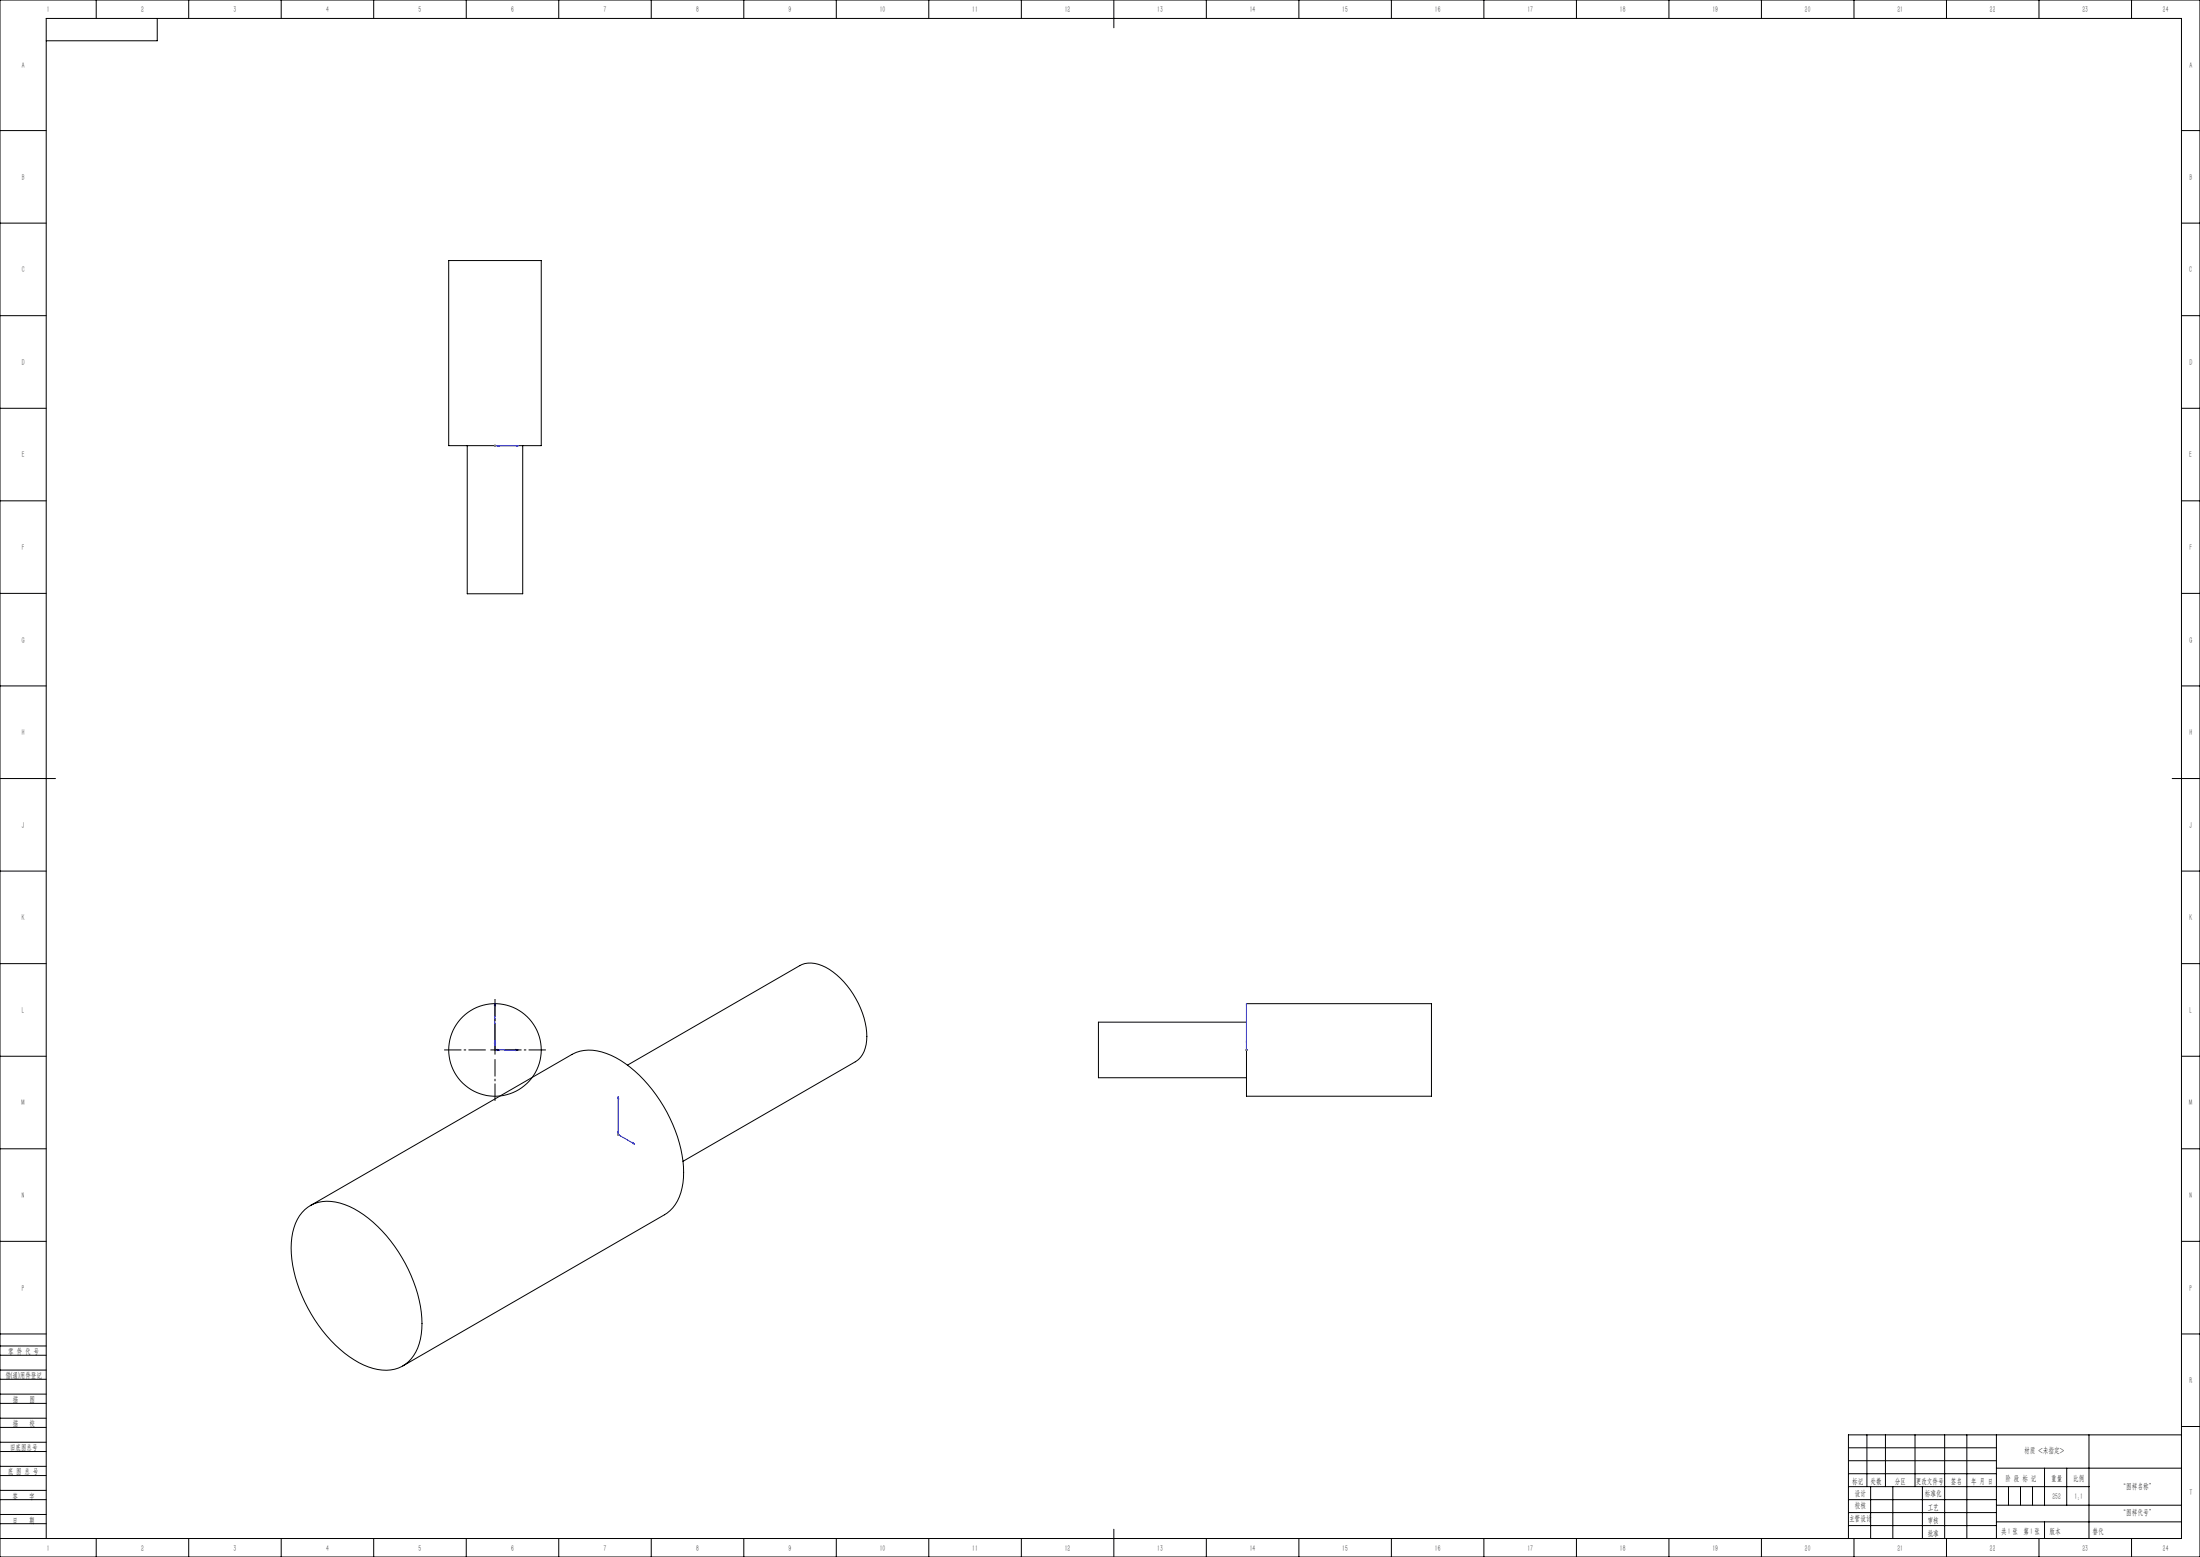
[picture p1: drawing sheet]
<svg xmlns="http://www.w3.org/2000/svg" width="1189mm" height="841mm" viewBox="0 0 1189 841" stroke-linecap="round" stroke-linejoin="round" font-family="sans-serif">
<g fill="none" stroke="#000" stroke-width=".54">
<path d="M0 0h1189v841h-1189zM52 0v10M85 10v12h-60M102 0v10M152 0v10M202 0v10M252 0v10M302 0v10M352 0v10M402 0v10M452 0v10M502 0v10"/>
<path d="M552 0v10M602 0v15M652 0v10M702 0v10M752 0v10M802 0v10M852 0v10M902 0v10M952 0v10M1002 0v10M1052 0v10M1102 0v10"/>
<path d="M1152 0v10M0 71h25M1179 71h10M0 121h25M1179 121h10M242 141h51v100h-51zM0 171h25M1179 171h10M0 221h25M1179 221h10M253 241v80h30v-80M0 271h25"/>
<path d="M1179 271h10M0 321h25M1179 321h10M0 371h25M1179 371h10M0 421h30M1174 421h15M0 471h25M1179 471h10M0 521h25M1179 521h10M674 542h100v50h-100z"/>
<path d="M674 552h-80v30h80M0 571h25M339 575l93-53a17 17 0 0 1 18 3 46 46 0 0 1 18 39l-2 6-3 3-94 54M1179 571h10M0 621h25M1179 621h10M165 653a21 21 0 0 1 24-1 76 76 0 0 1 39 66 21 21 0 0 1-17 22 39 39 0 0 1-30-13 78 78 0 0 1-24-56 26 26 0 0 1 8-18zM168 651l141-81a25 25 0 0 1 26 3 78 78 0 0 1 34 63 23 23 0 0 1-10 20l-141 82M0 671h25M1179 671h10M0 732h25M0 727h25"/>
<path d="M0 721h25M1179 721h10M0 745h25M0 740h25M0 758h25M0 753h25M0 771h25M0 766h25M0 779h25M1009 775v28M1019 775v28M1035 775v28"/>
<path d="M1051 775v56M1063 775v56M1079 775v56M1129 775v56M1179 771h10M1179 775h-180v56M0 784h25M0 797h25M0 792h25M999 782h80M999 789h80M999 796h80"/>
<path d="M1079 793h100M1105 793v20M1117 793v20M0 810h25M0 805h25M0 818h25M999 810h80M999 803h130M999 817h80M1011 803v28M1023 803v28M1039 803v28"/>
<path d="M1079 813h100M1085 803v10M1092 803v10M1098 803v10M0 823h25M0 831h1179v-821h-1154v821M52 831v10M102 831v10M152 831v10M202 831v10M252 831v10M302 831v10"/>
<path d="M352 831v10M402 831v10M452 831v10M502 831v10M552 831v10M602 826v15M652 831v10M702 831v10M752 831v10M802 831v10M852 831v10M902 831v10"/>
<path d="M952 831v10M999 824h80M1002 831v10M1052 831v10M1079 822h100M1102 831v10M1105 822v9M1152 831v10"/>
<circle cx="268" cy="567" r="25"/>
</g>
<path d="M268 542v25h12M279 567h1h-1z" fill="none" stroke="#00f" stroke-width=".54"/>
<path d="M279 567h1h-1z" fill="#00f"/>
<path d="M268 542v1h-1z" fill="none" stroke="#00f" stroke-width=".54"/>
<path d="M268 542v1h-1z" fill="#00f"/>
<path d="M268 562v5h2M269 567h1h-1z" fill="none" stroke="#00f" stroke-width=".54"/>
<path d="M267 567h1M268 567v1M268 567h-1" fill="none" stroke="#808080" stroke-width=".54"/>
<path d="M269 567h1h-1z" fill="#00f"/>
<path d="M268 562v1h-1z" fill="none" stroke="#00f" stroke-width=".54"/>
<path d="M268 562v1h-1z" fill="#00f"/>
<path d="M268 241h.1M268 241h12M280 241h-1h1" fill="none" stroke="#00f" stroke-width=".54"/>
<path d="M267 567h1M268 567v1M268 567h-1" fill="none" stroke="#808080" stroke-width=".54"/>
<path d="M268 567v-2M268 567h-3M268 567v3M268 567h2" fill="none" stroke="#000" stroke-width=".54" stroke-dasharray="30.5 1.3 1.3 1.3" stroke-linecap="butt"/>
<path d="M263 567h-23M268 562v-22M268 572v23M273 567h22" fill="none" stroke="#000" stroke-width=".54" stroke-dasharray="30.5 1.3 1.3 1.3" stroke-dashoffset="21.1" stroke-linecap="butt"/>
<path d="M279 241h1z" fill="#00f"/>
<path d="M267 241h1z" fill="none" stroke="#00f" stroke-width=".54"/>
<path d="M267 241h1z" fill="#00f"/>
<path d="M268 241h.1M268 241h2M270 241h-1h1" fill="none" stroke="#00f" stroke-width=".54"/>
<path d="M267 241h1M267 240l1 1M268 240v1M268 240l-1 1" fill="none" stroke="#808080" stroke-width=".54"/>
<path d="M269 241h1z" fill="#00f"/>
<path d="M267 241h1z" fill="none" stroke="#00f" stroke-width=".54"/>
<path d="M267 241h1z" fill="#00f"/>
<path d="M674 542v25M674 567h.1" fill="none" stroke="#00f" stroke-width=".54"/>
<path d="M267 241h1M267 240l1 1M268 240v1M268 240l-1 1" fill="none" stroke="#808080" stroke-width=".54"/>
<path d="M674 542v1v-1" fill="none" stroke="#00f" stroke-width=".54"/>
<path d="M674 542v1z" fill="#00f"/>
<path d="M674 567h.1M674 562v5" fill="none" stroke="#00f" stroke-width=".54"/>
<path d="M673 567h1M674 567v1M674 567h-1" fill="none" stroke="#808080" stroke-width=".54"/>
<path d="M674 562v1v-1" fill="none" stroke="#00f" stroke-width=".54"/>
<path d="M674 562v1z" fill="#00f"/>
<path d="M334 592v21l9 5M342 617l1 1z" fill="none" stroke="#00f" stroke-width=".54"/>
<path d="M673 567h1M674 567v1M674 567h-1" fill="none" stroke="#808080" stroke-width=".54"/>
<path d="M342 617l1 1z" fill="#00f"/>
<path d="M334 592v1z" fill="none" stroke="#00f" stroke-width=".54"/>
<path d="M334 592v1z" fill="#00f"/>
<path d="M334 611v2h1M335 613h.1" fill="none" stroke="#00f" stroke-width=".54"/>
<path d="M334 613h1M334 613h.1M334 612v1" fill="none" stroke="#808080" stroke-width=".54"/>
<path d="M334 611h.1" fill="none" stroke="#00f" stroke-width=".54"/>
<path d="M334 613h1M334 613h.1M334 612v1" fill="none" stroke="#808080" stroke-width=".54"/>
<g font-size="4.4">
<text x="25" y="7">1</text>
<text x="76" y="7">2</text>
<text x="126" y="7">3</text>
<text x="176" y="7">4</text>
<text x="226" y="7">5</text>
<text x="276" y="7">6</text>
<text x="326" y="7">7</text>
<text x="376" y="7">8</text>
<text x="426" y="7">9</text>
<text x="475" y="7">10</text>
<text x="525" y="7">11</text>
<text x="575" y="7">12</text>
<text x="625" y="7">13</text>
<text x="675" y="7">14</text>
<text x="725" y="7">15</text>
<text x="775" y="7">16</text>
<text x="825" y="7">17</text>
<text x="875" y="7">18</text>
<text x="925" y="7">19</text>
<text x="975" y="7">20</text>
<text x="1025" y="7">21</text>
<text x="1075" y="7">22</text>
<text x="1125" y="7">23</text>
<text x="1169" y="7">24</text>
<text x="12" y="37">A</text>
<text x="1183" y="37">A</text>
<text x="12" y="97">B</text>
<text x="1183" y="97">B</text>
<text x="12" y="147">C</text>
<text x="1183" y="147">C</text>
<text x="12" y="197">D</text>
<text x="1183" y="197">D</text>
<text x="12" y="247">E</text>
<text x="1183" y="247">E</text>
<text x="12" y="297">F</text>
<text x="1183" y="297">F</text>
<text x="12" y="347">G</text>
<text x="1183" y="347">G</text>
<text x="12" y="397">H</text>
<text x="1183" y="397">H</text>
<text x="12" y="447">J</text>
<text x="1183" y="447">J</text>
<text x="12" y="497">K</text>
<text x="1183" y="497">K</text>
<text x="12" y="547">L</text>
<text x="1183" y="547">L</text>
<text x="12" y="597">M</text>
<text x="1183" y="597">M</text>
<text x="12" y="647">N</text>
<text x="1183" y="647">N</text>
<text x="12" y="697">P</text>
<text x="1183" y="697">P</text>
<text x="4" y="731">零 件 代 号</text>
<text x="3" y="744">借(通)用件登记</text>
<text x="1183" y="747">R</text>
<text x="7" y="757">描</text>
<text x="16" y="757">图</text>
<text x="7" y="771">描</text>
<text x="16" y="771">校</text>
<text x="5" y="783">旧底图总号</text>
<text x="1094" y="785">材质 &lt;未指定&gt;</text>
<text x="4" y="796">底 图 总 号</text>
<text x="1001" y="801">标记</text>
<text x="1011" y="801">处数</text>
<text x="1024" y="801">分区</text>
<text x="1035" y="801">更改文件号</text>
<text x="1054" y="801">签名</text>
<text x="1065" y="801">年 月 日</text>
<text x="1084" y="800">阶 段 标 记</text>
<text x="1109" y="800">重量</text>
<text x="1120" y="800">比例</text>
<text x="7" y="809">签</text>
<text x="16" y="809">字</text>
<text x="1002" y="808">设计</text>
<text x="1040" y="808">标准化</text>
<text x="1109" y="809">252</text>
<text x="1146" y="804">“图样名称”</text>
<text x="1183" y="807">T</text>
<text x="1002" y="815">校核</text>
<text x="1042" y="815">工艺</text>
<text x="999" y="822">主管设计</text>
<text x="1146" y="818">“图样代号”</text>
<text x="7" y="822">日</text>
<text x="16" y="822">期</text>
<text x="1042" y="822">审核</text>
<text x="1042" y="829">批准</text>
<text x="1082" y="828">共 张 第 张</text>
<text x="1085" y="828">1</text>
<text x="1097" y="828">1</text>
<text x="1108" y="828">版本</text>
<text x="25" y="838">1</text>
<text x="76" y="838">2</text>
<text x="126" y="838">3</text>
<text x="176" y="838">4</text>
<text x="226" y="838">5</text>
<text x="276" y="838">6</text>
<text x="326" y="838">7</text>
<text x="376" y="838">8</text>
<text x="426" y="838">9</text>
<text x="475" y="838">10</text>
<text x="525" y="838">11</text>
<text x="575" y="838">12</text>
<text x="625" y="838">13</text>
<text x="675" y="838">14</text>
<text x="725" y="838">15</text>
<text x="775" y="838">16</text>
<text x="825" y="838">17</text>
<text x="875" y="838">18</text>
<text x="925" y="838">19</text>
<text x="975" y="838">20</text>
<text x="1025" y="838">21</text>
<text x="1075" y="838">22</text>
<text x="1125" y="838">23</text>
<text x="1169" y="838">24</text>
</g>
<g font-size="4.4" fill="#0a0605">
<text x="1121" y="809">1:1</text>
<text x="1131" y="828">替代</text>
</g>
</svg>
